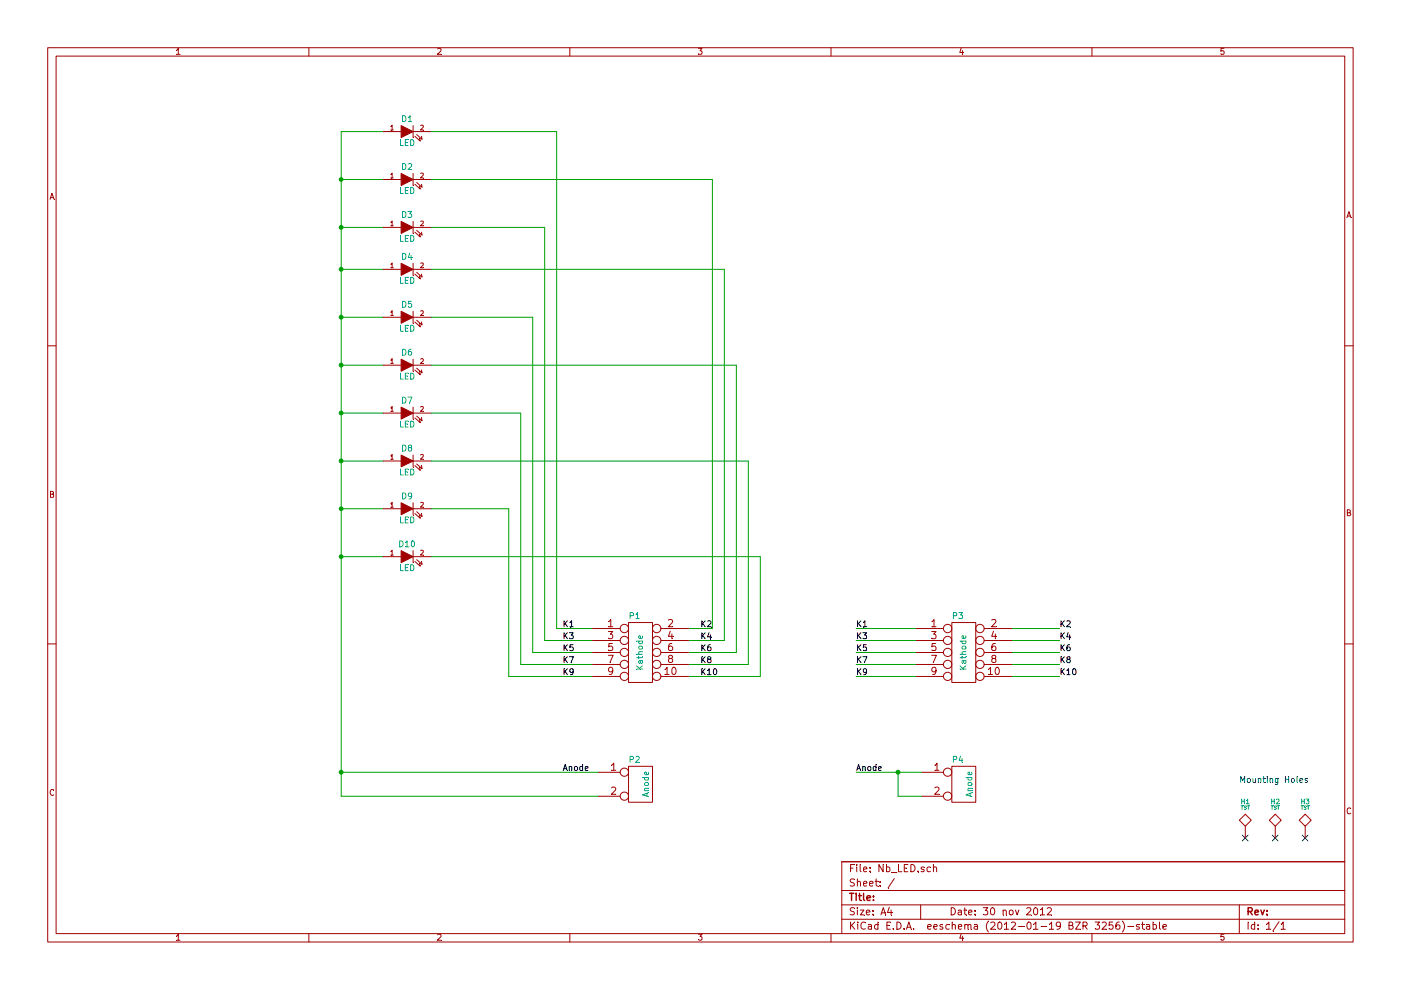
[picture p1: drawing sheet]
EESchema Schematic File Version 2  date 12/1/2012 12:02:18 PM
LIBS:Nb_LED_sym
LIBS:Nb_LED-cache
EELAYER 25  0
EELAYER END
$Descr A4 11700 8267
encoding utf-8
Sheet 1 1
Title ""
Date "30 nov 2012"
Rev ""
Comp ""
Comment1 ""
Comment2 ""
Comment3 ""
Comment4 ""
$EndDescr
Connection ~ 7500 6450
Wire Wire Line
	7500 6450 7500 6650
Connection ~ 2850 1900
Wire Wire Line
	2850 1900 3200 1900
Connection ~ 2850 2650
Wire Wire Line
	2850 2650 3200 2650
Connection ~ 2850 3450
Wire Wire Line
	2850 3450 3200 3450
Connection ~ 2850 4250
Wire Wire Line
	2850 4250 3200 4250
Connection ~ 2850 6450
Wire Wire Line
	2850 6650 2850 1100
Wire Wire Line
	2850 6650 5000 6650
Wire Wire Line
	3600 4650 6350 4650
Wire Wire Line
	6350 4650 6350 5650
Wire Wire Line
	6350 5650 5750 5650
Wire Wire Line
	3600 3850 6250 3850
Wire Wire Line
	6250 3850 6250 5550
Wire Wire Line
	6250 5550 5750 5550
Wire Wire Line
	3600 3050 6150 3050
Wire Wire Line
	6150 3050 6150 5450
Wire Wire Line
	6150 5450 5750 5450
Wire Wire Line
	5750 5350 6050 5350
Wire Wire Line
	6050 5350 6050 2250
Wire Wire Line
	6050 2250 3600 2250
Wire Wire Line
	5750 5250 5950 5250
Wire Wire Line
	5950 5250 5950 1500
Wire Wire Line
	5950 1500 3600 1500
Wire Wire Line
	4950 5250 4650 5250
Wire Wire Line
	4650 5250 4650 1100
Wire Wire Line
	4650 1100 3600 1100
Wire Wire Line
	3600 1900 4550 1900
Wire Wire Line
	4550 1900 4550 5350
Wire Wire Line
	4550 5350 4950 5350
Wire Wire Line
	3600 2650 4450 2650
Wire Wire Line
	4450 2650 4450 5450
Wire Wire Line
	4450 5450 4950 5450
Wire Wire Line
	3600 3450 4350 3450
Wire Wire Line
	4350 3450 4350 5550
Wire Wire Line
	4350 5550 4950 5550
Wire Wire Line
	3600 4250 4250 4250
Wire Wire Line
	4250 4250 4250 5650
Wire Wire Line
	4250 5650 4950 5650
Wire Wire Line
	2850 1100 3200 1100
Wire Wire Line
	2850 6450 5000 6450
Wire Wire Line
	3200 4650 2850 4650
Connection ~ 2850 4650
Wire Wire Line
	3200 3850 2850 3850
Connection ~ 2850 3850
Wire Wire Line
	3200 3050 2850 3050
Connection ~ 2850 3050
Wire Wire Line
	3200 2250 2850 2250
Connection ~ 2850 2250
Wire Wire Line
	3200 1500 2850 1500
Connection ~ 2850 1500
Wire Wire Line
	7650 5650 7150 5650
Wire Wire Line
	7650 5550 7150 5550
Wire Wire Line
	7650 5450 7150 5450
Wire Wire Line
	7650 5350 7150 5350
Wire Wire Line
	7150 5250 7650 5250
Wire Wire Line
	8850 5250 8450 5250
Wire Wire Line
	8850 5350 8450 5350
Wire Wire Line
	8450 5450 8850 5450
Wire Wire Line
	8450 5550 8850 5550
Wire Wire Line
	8450 5650 8850 5650
Wire Wire Line
	7150 6450 7700 6450
Wire Wire Line
	7500 6650 7700 6650
$Comp
L CONN_2 P4
U 1 1
P 8050 6550
F 0 "P4" H 8000 6750 50  0000 C CNN
F 1 "Anode" V 8100 6550 50  0000 C CNN
	1    8050 6550
	1    0    0    -1  
$EndComp
Text Label 7150 6450 0    50   ~ 0
Anode
$Comp
L CONN_5X2 P3
U 1 1
P 8050 5450
F 0 "P3" H 8000 5750 50  0000 C CNN
F 1 "Kathode" V 8050 5450 50  0000 C CNN
	1    8050 5450
	1    0    0    -1  
$EndComp
Text Label 7150 5250 0    50   ~ 0
K1
Text Label 7150 5350 0    50   ~ 0
K3
Text Label 7150 5450 0    50   ~ 0
K5
Text Label 7150 5550 0    50   ~ 0
K7
Text Label 7150 5650 0    50   ~ 0
K9
Text Label 8850 5250 0    50   ~ 0
K2
Text Label 8850 5350 0    50   ~ 0
K4
Text Label 8850 5450 0    50   ~ 0
K6
Text Label 8850 5550 0    50   ~ 0
K8
Text Label 8850 5650 0    50   ~ 0
K10
Text Notes 10350 6550 0    50   ~ 0
Mounting Holes
Text Label 5850 5650 0    50   ~ 0
K10
Text Label 5850 5550 0    50   ~ 0
K8
Text Label 5850 5450 0    50   ~ 0
K6
Text Label 5850 5350 0    50   ~ 0
K4
Text Label 5850 5250 0    50   ~ 0
K2
Text Label 4700 5650 0    50   ~ 0
K9
Text Label 4700 5550 0    50   ~ 0
K7
Text Label 4700 5450 0    50   ~ 0
K5
Text Label 4700 5350 0    50   ~ 0
K3
Text Label 4700 5250 0    50   ~ 0
K1
Text Label 4700 6450 0    50   ~ 0
Anode
NoConn ~ 10400 7000
NoConn ~ 10650 7000
NoConn ~ 10900 7000
$Comp
L TST H3
U 1 1
P 10900 7000
F 0 "H3" H 10900 7300 40  0000 C CNN
F 1 "TST" H 10900 7250 30  0000 C CNN
	1    10900 7000
	1    0    0    -1  
$EndComp
$Comp
L TST H2
U 1 1
P 10650 7000
F 0 "H2" H 10650 7300 40  0000 C CNN
F 1 "TST" H 10650 7250 30  0000 C CNN
	1    10650 7000
	1    0    0    -1  
$EndComp
$Comp
L TST H1
U 1 1
P 10400 7000
F 0 "H1" H 10400 7300 40  0000 C CNN
F 1 "TST" H 10400 7250 30  0000 C CNN
	1    10400 7000
	1    0    0    -1  
$EndComp
$Comp
L CONN_2 P2
U 1 1
P 5350 6550
F 0 "P2" H 5300 6750 50  0000 C CNN
F 1 "Anode" V 5400 6550 50  0000 C CNN
	1    5350 6550
	1    0    0    -1  
$EndComp
$Comp
L CONN_5X2 P1
U 1 1
P 5350 5450
F 0 "P1" H 5300 5750 50  0000 C CNN
F 1 "Kathode" V 5350 5450 50  0000 C CNN
	1    5350 5450
	1    0    0    -1  
$EndComp
$Comp
L LED D10
U 1 1
P 3400 4650
F 0 "D10" H 3400 4750 50  0000 C CNN
F 1 "LED" H 3400 4550 50  0000 C CNN
	1    3400 4650
	1    0    0    -1  
$EndComp
$Comp
L LED D9
U 1 1
P 3400 4250
F 0 "D9" H 3400 4350 50  0000 C CNN
F 1 "LED" H 3400 4150 50  0000 C CNN
	1    3400 4250
	1    0    0    -1  
$EndComp
$Comp
L LED D8
U 1 1
P 3400 3850
F 0 "D8" H 3400 3950 50  0000 C CNN
F 1 "LED" H 3400 3750 50  0000 C CNN
	1    3400 3850
	1    0    0    -1  
$EndComp
$Comp
L LED D7
U 1 1
P 3400 3450
F 0 "D7" H 3400 3550 50  0000 C CNN
F 1 "LED" H 3400 3350 50  0000 C CNN
	1    3400 3450
	1    0    0    -1  
$EndComp
$Comp
L LED D6
U 1 1
P 3400 3050
F 0 "D6" H 3400 3150 50  0000 C CNN
F 1 "LED" H 3400 2950 50  0000 C CNN
	1    3400 3050
	1    0    0    -1  
$EndComp
$Comp
L LED D5
U 1 1
P 3400 2650
F 0 "D5" H 3400 2750 50  0000 C CNN
F 1 "LED" H 3400 2550 50  0000 C CNN
	1    3400 2650
	1    0    0    -1  
$EndComp
$Comp
L LED D4
U 1 1
P 3400 2250
F 0 "D4" H 3400 2350 50  0000 C CNN
F 1 "LED" H 3400 2150 50  0000 C CNN
	1    3400 2250
	1    0    0    -1  
$EndComp
$Comp
L LED D3
U 1 1
P 3400 1900
F 0 "D3" H 3400 2000 50  0000 C CNN
F 1 "LED" H 3400 1800 50  0000 C CNN
	1    3400 1900
	1    0    0    -1  
$EndComp
$Comp
L LED D2
U 1 1
P 3400 1500
F 0 "D2" H 3400 1600 50  0000 C CNN
F 1 "LED" H 3400 1400 50  0000 C CNN
	1    3400 1500
	1    0    0    -1  
$EndComp
$Comp
L LED D1
U 1 1
P 3400 1100
F 0 "D1" H 3400 1200 50  0000 C CNN
F 1 "LED" H 3400 1000 50  0000 C CNN
	1    3400 1100
	1    0    0    -1  
$EndComp
$EndSCHEMATC
